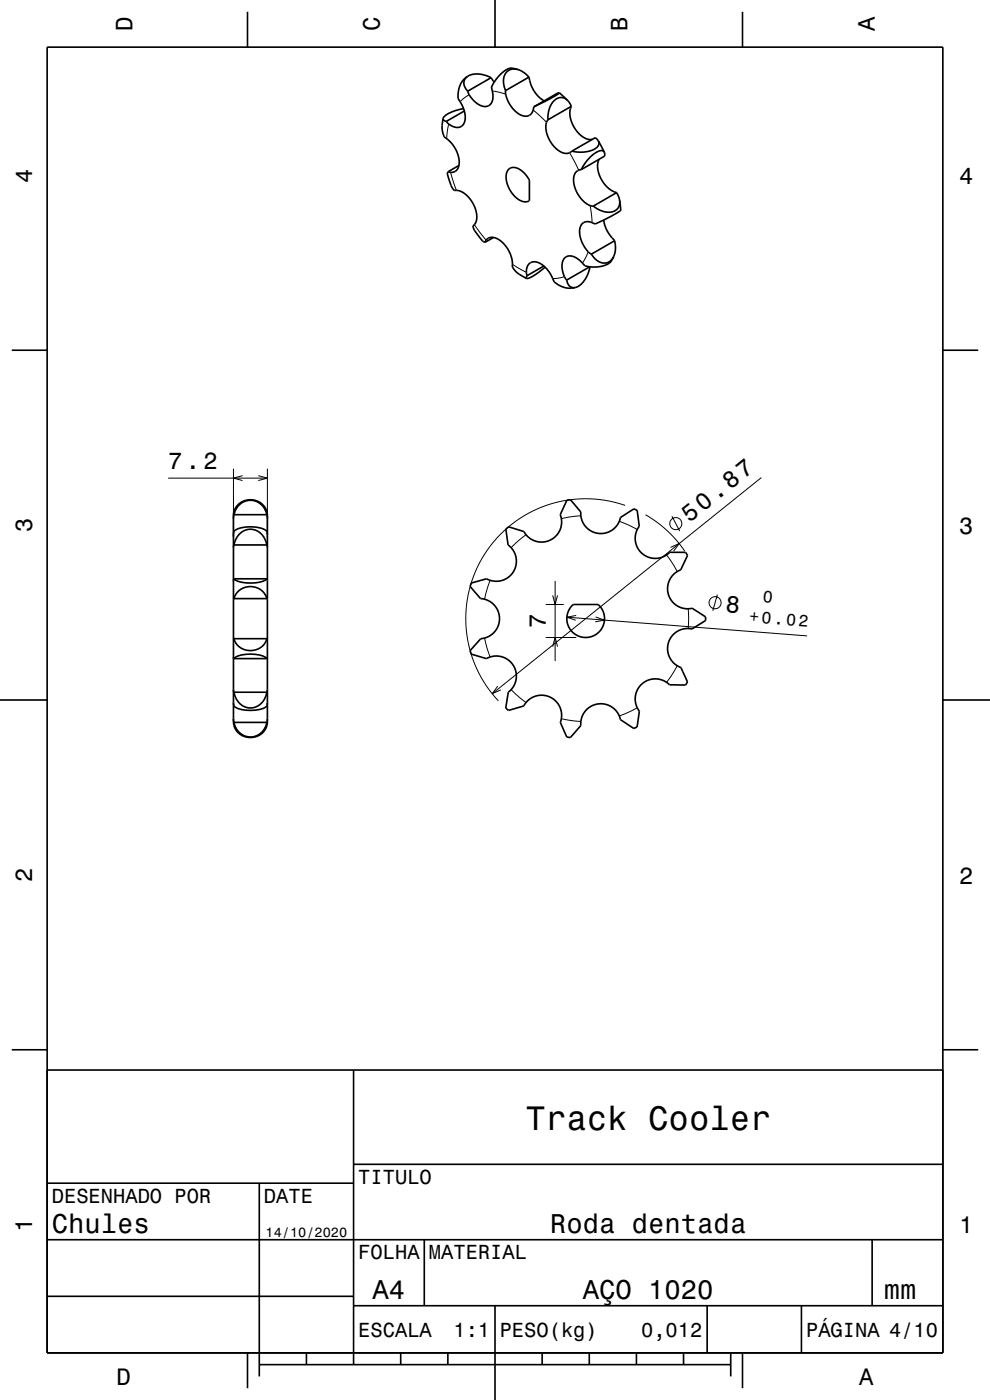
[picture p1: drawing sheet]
<svg xmlns="http://www.w3.org/2000/svg" width="210mm" height="297mm" viewBox="0 0 210 297" stroke-linecap="round" stroke-linejoin="round" font-family="sans-serif">
<g fill="none" stroke="#000" stroke-width=".21">
<path d="M104.4 19.3l2.9 .7M95.2 26.3l-.4 3.1M95.6 36.6l1.2 3.8M99.5 20.1l-1.9 1.5M113.1 23.3l2.8 2.6M120.8 32.4l2 3.7M100.6 47.7l2.5 3.2M108.7 56.1l3 1.7M119.7 58.7l-2.5 .4M124.8 53.4l-1.3 2.4M125.2 43.6l.4 3.6M49.5 99.4v14.8"/>
<path d="M56.7 99.4v14.8M35.7 101.4h21M51.5 100.9l-2 .5 2 .5M54.8 100.9l1.9 .5-1.9 .5M111.6 113.4l-3.2 2.8M123.2 109.4l-4.1 .6M131.4 110.6l3.8 1.7M132.6 107.2l-4.4-1.1-3.9-.3-2.5 .1-2.3 .3-3.8 1.1-3.9 1.7-3.5 2.4-2.9 2.8-2.6 3.3-1.9 3.6-1.3 4-.7 4.2v4.2l.7 4.2 1.4 4 2 3.5 2.7 3.5M136.9 109.2l2.3 1.5 2.3 1.9 1.9 1.9 1.9 2.4M141.4 117.7l2.3 3.5M142.2 116.1l1.9-.8-1.2 1.6M142.5 109.5l1.7 3.2"/>
<path d="M161.5 101.3l-57.1 45.9M102.8 135.4l1.2 4M104 123.1l-1.2 4M115.8 135.2h6.4M115.8 128.2h3.8M117.2 137.2l.6-2 .5 2M117.2 126.3l.6 1.9 .5-1.9M117.8 123.2v17M120.3 130.9l50.9 4M122.2 130.6l-1.9 .3 1.8 .7M126.3 130.9l1.9 .7-1.9 .3M146 129.1v4.2"/>
<path d="M152.2 126.1l-1 3.5M105.6 145.6l-1.2 1.6 1.8-.8M108.4 146.3l3.2 2.7M119.1 152.5l4.1 .6M135.2 150.1l-3.8 1.8M143.7 141.2l-2.3 3.6"/>
<circle cx="143.4" cy="111.1" r="1.28"/>
<circle cx="151.7" cy="127.9" r="1.28"/>
</g>
<g fill="none" stroke="#000" stroke-width=".35">
<path d="M10 10h190v277h-190zM52.5 2.5v7.5M99.1 16.2a4.5 4.5 0 0 0-1.8 4.9 5.4 5.4 0 0 1 1 5.2 2.03 2.03 0 0 1-3.1 0l-.5-.5M99.1 16.2a1.94 1.94 0 0 0 .1 3.1M99.1 16.2a4.9 4.9 0 0 1 5.1 .3M104.2 16.5l.6 1M104.2 16.5l-5 2.8M105 0v10M107.2 19.2a5.9 5.9 0 0 0 4.1 5.4 1.82 1.82 0 0 0 2-1.9M109.8 14.7a2.7 2.7 0 0 0-3.2 .7l-.9 .8a5 5 0 0 0-1.4 2.5 3.2 3.2 0 0 1-.6 3.7 3.1 3.1 0 0 1-3.6-1.5l-.9-1.6M109.8 14.7a2.37 2.37 0 0 0-3 2.9l.4 1.6M109.8 14.7l1.5 .8 .9 .9"/>
<path d="M112.2 16.4a7 7 0 0 0 3.2 5M112.2 16.4l-5 2.8M118.6 19.7l-1.9 1.2-3.4 1.8M118.6 19.7l-.4 .1-4.9 2.9M118.6 19.7l1.8 1.6M157.5 2.5v7.5M94 25.1l-.1 .8a4.7 4.7 0 0 0 .5 3.3 6.2 6.2 0 0 1 2.8 6.4 1.51 1.51 0 0 1-2.1 .8M94 25.1l.2 .5 .5 .2M95.1 36.4l-.1 .2a5.5 5.5 0 0 0 .7 2.7l.1 .3a.96 .96 0 0 0 1.3 .8 5.9 5.9 0 0 1 3.8 6.7l-.6 .8M97.3 35.1l-2.2 1.3M98.3 23a6 6 0 0 0-4.3 2.1M98.5 23.6l-3.8 2.2"/>
<path d="M107.9 35.9a2.27 2.27 0 0 1 3.1 .6l1.3 1.7v4.4a2.44 2.44 0 0 1-3.1-.9 5.2 5.2 0 0 1-1.5-5.5zM116.2 25.4a4.5 4.5 0 0 0 .6 4.8 3.8 3.8 0 0 0 3.9 2.2l.6-.3M120.4 21.3a2.08 2.08 0 0 0-3.4 .7 5.7 5.7 0 0 0-.8 3.4M120.4 21.3l.8 1.3M121.2 22.6a5.9 5.9 0 0 0 2.5 6.5l1 .5h.9M121.2 22.6l-5 2.8M123.3 36a2.15 2.15 0 0 0-1.6 2.9 6 6 0 0 0 4 4.8h.1M126.9 29.9a1.4 1.4 0 0 1-1 1.9 7.2 7.2 0 0 1-4.6 .3M126.9 29.9l-.7-.7-4.9 2.9M126.9 29.9l1.3 2.4M127.1 33.8a5.4 5.4 0 0 0 1.6 5.8l1 .8 1.1 .5M128.2 32.3l-.6-.4a6.1 6.1 0 0 0-3.9 3.4l-.4 .7"/>
<path d="M128.2 32.3l.1 .8-5 2.9M100.3 47.9a7.6 7.6 0 0 0 2.4 3.4l.2 .1M100.3 47.9h.1M102.9 51.4a1.78 1.78 0 0 1 3-.5 6.7 6.7 0 0 1 2.8 5.8 6.3 6.3 0 0 0 3 2.4M104.7 50.4l-1.8 1M111.8 58.5a2.01 2.01 0 0 1 1.6-3 5.9 5.9 0 0 1 4.2 4.3 4.8 4.8 0 0 0 4.4 1.2M111.8 58.5l-.1 .6M115.4 56.4l-3.6 2.1M115.6 56.7l-2.7 2-1.2 .4M120.2 59.4a1.58 1.58 0 0 0 1.8 1.6M125.1 56.6l-4.9 2.8M125.1 56.6a5.1 5.1 0 0 1-3.1 4.4"/>
<path d="M125.4 53.9a3.1 3.1 0 0 0 3.6 1.8 2.36 2.36 0 0 0 1.2-1.3M128.1 46.7a7.6 7.6 0 0 0 2.3 4.4M130.2 54.4a3 3 0 0 1-2.6 2.1 7 7 0 0 1-3.5-.1 4.2 4.2 0 0 0-3.6-2.1 2.31 2.31 0 0 0-1.2 3.1l.4 1.3 .5 .7M130.4 51.1a5.3 5.3 0 0 1-.2 3.3M130.4 51.1l-5 2.8M130.8 40.9l-5 2.8a4.1 4.1 0 0 0 5 .8l.6-1v-1M130.8 40.9l.6 1.6M131.4 42.5l.3 2.1a19 19 0 0 1-5.5 2.9l-.6-.3a1.81 1.81 0 0 0-2 .2 1.81 1.81 0 0 0-.7 1.9 6.3 6.3 0 0 0 2.5 4.6M2.5 74.3h7.5M200 74.3h7.5M49.5 113.4l.1-.4a1.07 1.07 0 0 1 .9-.8 7.3 7.3 0 0 1 6 .4l.2 .8M49.6 115.6a3.5 3.5 0 0 1 5.5-2.6l.5 .4a4.6 4.6 0 0 1 1 2.2"/>
<path d="M49.6 115.6l-.1 .6M49.6 109.2a3.5 3.5 0 0 1 3.5-3.1 3.5 3.5 0 0 1 3.5 3.1M49.6 109.2l-.1 .8M49.6 115.6h7M49.6 109.2h7M50.6 106.9a3.6 3.6 0 0 1 3.9-.7 3.6 3.6 0 0 1 2.2 3.2v43.7a3.6 3.6 0 0 1-3.6 3.4 3.6 3.6 0 0 1-3.6-3.4l.1-44.3a3.3 3.3 0 0 1 1-1.9zM56.6 115.6l.1 .6M56.6 109.2l.1 .8M107.3 112.3l.6-.5 3.2 1a4.3 4.3 0 0 0 5.6 1.8 4.3 4.3 0 0 0 2.1-5.4l1.5-3.1 .5-.1h.2l2.2 2.6a4.3 4.3 0 0 0 3.7 4.6 4.3 4.3 0 0 0 4.7-3.4l2.9-1.8 .7 .3 .4 3.3a4.3 4.3 0 0 0 .6 5.8 4.3 4.3 0 0 0 5.9-.2h3.3l.4 .6-1.4 3.1a4.3 4.3 0 0 0-2.6 5.2 4.3 4.3 0 0 0 5 2.9l2.9 1.9v.5v.2l-2.9 1.8a4.3 4.3 0 0 0-5 3 4.3 4.3 0 0 0 2.6 5.2l1.4 3.1-.4 .6h-3.4a4.3 4.3 0 0 0-5.8-.2 4.3 4.3 0 0 0-.6 5.8l-.5 3.3-.7 .3-2.8-1.8a4.3 4.3 0 0 0-4.8-3.4 4.3 4.3 0 0 0-3.6 4.6l-2.2 2.6-.5-.1h-.3l-1.3-3.1a4.3 4.3 0 0 0-2.3-5.4 4.3 4.3 0 0 0-5.5 1.9l-3.2 .9-.4-.3-.2-.2 .5-3.3a4.3 4.3 0 0 0 1-5.8 4.3 4.3 0 0 0-5.6-1.4l-3.3-.9-.2-.8 2.3-2.5a4.3 4.3 0 0 0 4-4.3 4.3 4.3 0 0 0-4.1-4.2l-2.2-2.6 .2-.5v-.2l3.3-.9a4.3 4.3 0 0 0 5.7-1.5 4.3 4.3 0 0 0-1.1-5.7zM49.5 139.4l.1 .3M49.5 135.4l.1 .1M49.6 122.8a4.4 4.4 0 0 0 3.6 .9 4.4 4.4 0 0 0 3.4-.9"/>
<path d="M49.6 122.8l-.1 .3M49.6 135.5a3.7 3.7 0 0 0 3.5 2.5 3.7 3.7 0 0 0 3.5-2.5M49.6 122.8h7M49.6 135.5h7M49.6 139.7a4.3 4.3 0 0 1 3.6-.9 4.3 4.3 0 0 1 3.4 .9M49.6 127a3.7 3.7 0 0 1 3.5-2.6 3.7 3.7 0 0 1 3.5 2.6M49.6 139.7h7M49.6 127h7M49.6 127l-.1 .1M56.6 127l.1 .1M56.6 122.8l.1 .3M56.7 139.4l-.1 .3"/>
<path d="M56.7 135.4l-.1 .1M121.4 128.4l.2-.2h5.3a4 4 0 0 1 .3 5.7 4 4 0 0 1-5.7 .2 4 4 0 0 1-.1-5.7zM0 148.5h10M49.5 149l.1 .5a1.05 1.05 0 0 0 .9 .8 7.7 7.7 0 0 0 6-.4l.2-.9M49.5 152.5l.1 .8M49.5 146.3l.1 .6M49.6 153.3a3.5 3.5 0 0 0 3.5 3.1 3.5 3.5 0 0 0 3.5-3.1M49.6 146.9a3.5 3.5 0 0 0 5.5 2.6l.5-.5a4.5 4.5 0 0 0 1-2.1M49.6 153.3h7M49.6 146.9h7M56.7 152.5l-.1 .8M56.7 146.3l-.1 .6"/>
<path d="M200 148.5h10M2.5 222.7h7.5M10 227h190M75 227v62.5M200 222.7h7.5M10 251h65M55 251v41M75 247h125M10 275h65M10 263h190M75 277h125M90 263v14"/>
<path d="M105 277v20M150 277v10M170 277v10M185 263v14M52.5 287v7.5M55 289.5h100M65 287v2.5M85 287v2.5M95 287v2.5M115 287v2.5M125 287v2.5M135 287v2.5"/>
<path d="M145 287v2.5M155 287v5M157.5 287v7.5"/>
</g>
<text font-size="7.2" x="111.5" y="239.6">Track Cooler</text>
<g font-size="5.8">
<text x="11" y="261.6">Chules</text>
<text x="116.7" y="261.6">Roda dentada</text>
<text x="79" y="275.6">A4</text>
<text x="123.6" y="275.6">AÇO 1020</text>
<text x="187.5" y="275.6">mm</text>
</g>
<g font-size="5.1">
<text x="146.2" y="111" transform="rotate(-39 146.2 111)">50.87</text>
<text x="153.8" y="129.8" transform="rotate(5 153.8 129.8)">8</text>
</g>
<g font-size="5">
<text x="28.1" y="6.5" transform="rotate(-90 28.1 6.5)">D</text>
<text x="80.6" y="6.5" transform="rotate(-90 80.6 6.5)">C</text>
<text x="133.1" y="6.5" transform="rotate(-90 133.1 6.5)">B</text>
<text x="185.6" y="6.5" transform="rotate(-90 185.6 6.5)">A</text>
<text x="6.8" y="38.7" transform="rotate(-90 6.8 38.7)">4</text>
<text x="203.5" y="39">4</text>
<text x="35.7" y="99.4">7.2</text>
<text x="6.8" y="112.9" transform="rotate(-90 6.8 112.9)">3</text>
<text x="203.5" y="113.2">3</text>
<text x="115.8" y="133.3" transform="rotate(-90 115.8 133.3)">7</text>
<text x="6.8" y="187.1" transform="rotate(-90 6.8 187.1)">2</text>
<text x="203.5" y="187.4">2</text>
<text x="6.8" y="261.3" transform="rotate(-90 6.8 261.3)">1</text>
<text x="203.5" y="261.6">1</text>
<text x="24.7" y="293.8">D</text>
<text x="182.2" y="293.8">A</text>
</g>
<g font-size="4.3">
<text x="76" y="251.2">TITULO</text>
<text x="11" y="255.2">DESENHADO POR</text>
<text x="56" y="255.2">DATE</text>
<text x="76" y="267.2">FOLHA</text>
<text x="91" y="267.2">MATERIAL</text>
<text x="76" y="283.6">ESCALA</text>
<text x="96.2" y="283.6">1:1</text>
<text x="106" y="283.6">PESO(kg)</text>
<text x="136" y="283.6">0,012</text>
<text x="171" y="283.6">PÁGINA 4/10</text>
</g>
<g font-size="3.5">
<text x="158.8" y="131.9" transform="rotate(5 158.8 131.9)">+0.02</text>
<text x="161.8" y="127.6" transform="rotate(5 161.8 127.6)">0</text>
</g>
<text font-size="2.9" x="56.3" y="262.3">14/10/2020</text>
</svg>
